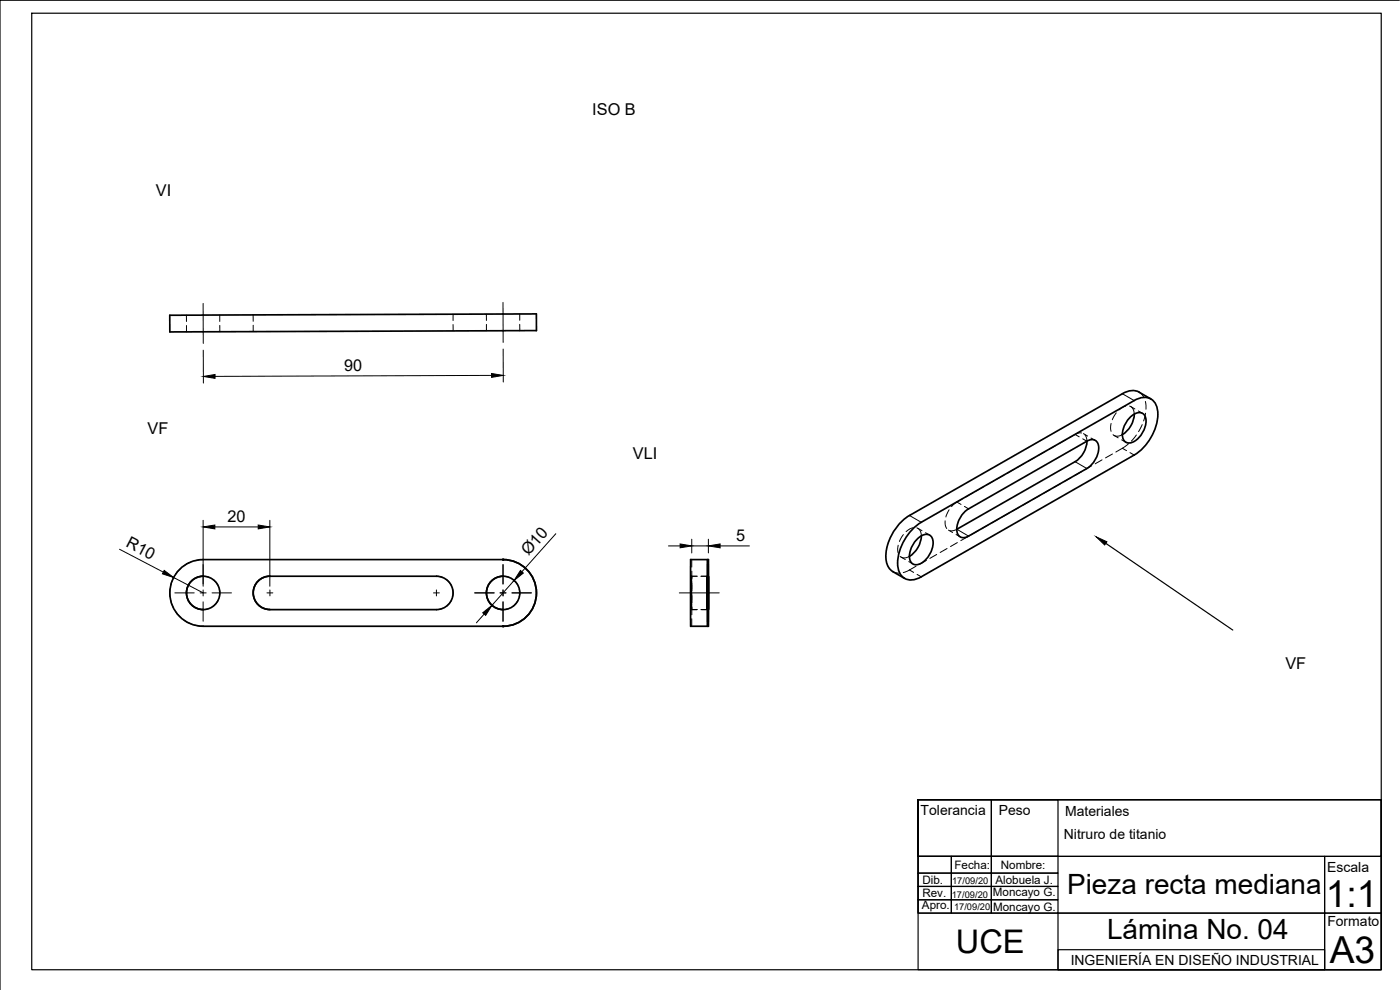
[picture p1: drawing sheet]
<svg xmlns="http://www.w3.org/2000/svg" width="420mm" height="297mm" viewBox="0 0 420 297" stroke-linecap="round" stroke-linejoin="round" font-family="sans-serif">
<!-- layer: Visible -->
<g fill="none" stroke="#000" stroke-width=".51">
<path d="M50.9 94.6l110.1-.4v5l-110 .4zM336.8 118.1l-63.9 36.6M341.9 117.7l3.5 2M341.9 117.6a5 5 0 0 0-5 .5M326.2 132.4a7.8 7.8 0 0 1-3.5 6.1l-35.5 20.3M339.1 125.2a3 3 0 0 1 4.2-.8 5.6 5.6 0 0 1-1.1 6.5l-.6 .6a3 3 0 0 1-4.2 .8 5.6 5.6 0 0 1 1.2-6.5zM340.4 124.2a7.8 7.8 0 0 1-3.6 6.2M272.9 154.7a15 15 0 0 0-6.9 13.7 4.4 4.4 0 0 0 1.9 3.1l3.6 2M273.7 158.9l2.8-2.2 63.9-36.5a4.2 4.2 0 0 1 6.8 1.9 13.9 13.9 0 0 1-4 12.2l-2.8 2.2-63.9 36.6a4.2 4.2 0 0 1-6.8-2 13.9 13.9 0 0 1 4-12.2zM326.2 140.6a7.1 7.1 0 0 0 3.3-7.6 2.12 2.12 0 0 0-3.3-.6l-35.5 20.3a7.1 7.1 0 0 0-3.3 7.5 2.12 2.12 0 0 0 3.3 .7l35.5-20.3M61 167.9h90a10 10 0 0 1 10 10 10 10 0 0 1-10 10h-90M61 172.9a5 5 0 0 0-5 5 5 5 0 0 0 5 5"/>
<path d="M61 167.9a10 10 0 0 0-10 10 10 10 0 0 0 10 10M81 172.9h50M81 172.9a5 5 0 0 0-5 5 5 5 0 0 0 5 5M131 172.9a5 5 0 0 1 5 5 5 5 0 0 1-5 5M151 172.9a5 5 0 0 0-5 5 5 5 0 0 0 5 5M207.3 167.9h5.3v20M207.3 167.9v20M212.3 172.9v10zM212.3 167.9v20M212.3 172.9h.2v10h-.1zM212.6 172.9v10zM275.2 161.8a3 3 0 0 1 4.2-.9 5.6 5.6 0 0 1-1.1 6.5l-.6 .6a3 3 0 0 1-4.2 .9 5.6 5.6 0 0 1 1.2-6.5z"/>
<path d="M276.5 160.8a7.8 7.8 0 0 1-3.6 6.1M81 182.9h50M207.3 187.9h5.3"/>
<circle cx="61" cy="177.9" r="5"/>
<circle cx="151" cy="177.9" r="5"/>
</g>
<!-- layer: Hidden -->
<g fill="none" stroke="#000" stroke-width=".3">
<path d="M55.9 94.6l.1 1.9M56 97.7v1.9M66 97.6v1.9M66 94.5v1.9M76 94.5v1.9M76 97.6v1.9M136 97.4v1.9M136 94.3v1.9M146 94.2v1.9M146 97.3v1.9M156 97.3v1.9M156 94.2v1.9"/>
<path d="M341.9 117.7l.8 .6 .6 1M307.5 139l-2.1 1.2M310.6 137.2l-2.1 1.2M313.7 135.5l-2.1 1.1M316.8 133.7l-2.1 1.2M319.9 131.9l-2.1 1.2M324.6 129.9l-1.1 .1-2.6 1.3M325.2 130.1l1.2 .7M325.6 130.5l.5 1 .1 .9M327.4 131.4l1.3 .8M327.6 139.7l-2 1.2M330.8 138l-2.1 1.2"/>
<path d="M333.5 127l-.2 1.5 .1 .9M333.9 136.2l-2.1 1.2M334.1 130.4a2.19 2.19 0 0 0 2.7 0M334.3 130.6l1.3 .8M335 123.9l-1.2 2M336.6 132l1.3 .7M337.9 121.8l-1.4 .6-.7 .6M338.7 133.2l-3.8 2.4M339 121.8a2.29 2.29 0 0 1 1.4 2.5M339.4 122l1.2 .7M341 130.5l-1.5 1.8M341.6 123.3l1.3 .7"/>
<path d="M342.8 127.4l-1.1 2.1M343.7 120.4l.2 2.4M343.8 124l-.6 2.3M274 158.4l-.9 .3-1.2 .8M275.1 158.4a2.26 2.26 0 0 1 1.4 2.4M275.5 158.5l1.2 .7M277.7 159.8l1.3 .8M283.7 156.3v1.2l.4 1.1M284.6 159.1l1.3 .7M284.8 153l-.9 2.1M287.1 158.8l-1.3 .5-.7-.1M288.9 149.7l-2.2 1.2-1.1 1.1"/>
<path d="M292 147.9l-2.1 1.2M293.5 159.3l-2 1.2M295.1 146.1l-2.1 1.2M296.6 157.5l-2 1.2M298.2 144.3l-2.1 1.2M299.7 155.7l-2 1.2M301.3 142.6l-2.1 1.1M302.8 153.9l-2 1.2M304.4 140.8l-2.1 1.2M305.9 152.2l-2 1.2M309 150.4l-2 1.2M312.1 148.6l-2 1.2"/>
<path d="M315.2 146.8l-2 1.2M318.3 145.1l-2 1.1M321.4 143.3l-2 1.2M324.5 141.5l-2 1.2M51.1 176.7v2.4M52.1 173.3l-.9 2.2M54.3 170.5l-1.6 1.8M57.3 168.6l-2.1 1.2M61 172.9l1.8 .4M61 167.9l-2.6 .3M63.9 173.8l1.5 1.8M65.8 176.7v2.4"/>
<path d="M131 172.9l1.8 .4M133.9 173.8l1.5 1.8M135.8 176.7v2.4M151 172.9l1.8 .4M153.9 173.8l1.5 1.8M155.9 176.7l-.1 2.4M207.2 175.7v2.2M207.2 179v2.2M207.3 173.5v-.6l-.1 1.7M207.3 172.9h2M207.3 174.6v2.2M207.3 177.9v2.2"/>
<path d="M207.3 176.7v2.4M207.3 172.9v2.6M207.5 172.9v2.6M207.5 176.7v2.4M207.6 175.7v4.4M207.6 179v2.2M207.6 167.9v2.3M207.6 173.5v-.6v3.9M207.6 178.5v2.4M207.6 174.9v2.4M207.6 171.4v2.3M210.4 172.9h1.9"/>
<path d="M212.5 172.9h.1M267.9 171.5l2 .5M269.6 163.6v2.3M270.2 166.9a2.29 2.29 0 0 0 2.7 0M270.4 167.2l1.3 .7M271.1 160.4l-1.2 2.1M272.7 168.5l1.3 .7M274.9 169.9l-2.6 1.5-1.2 .4M278 168.1l-2.1 1.2M281.1 166.4l-2 1.1M284.2 164.6l-2 1.2M286.9 160.4l1.3 .7"/>
<path d="M287.3 162.8l-2 1.2M290.4 161l-2 1.2M51.3 180.3l.8 2.2M52.7 183.5l1.6 1.8M55.2 186.1l2.1 1.1M58.4 187.6l2.6 .3M62.8 182.5l-1.8 .4M65.4 180.2l-1.5 1.8M132.8 182.5l-1.8 .4M135.4 180.2l-1.5 1.8M152.8 182.5l-1.8 .4M155.4 180.2l-1.5 1.8"/>
<path d="M207.3 182.9h1.9M207.3 181.2v1.7v-.6M207.3 180.3v2.6M207.5 180.3v2.6h-.2h2M207.6 181.2v1.7v-.6M207.6 185.6v2.3M207.6 182.1v2.4M210.4 182.9h2.2"/>
</g>
<!-- layer: Visible -->
<g fill="#000" stroke="#000" stroke-width=".3">
<circle cx="151" cy="167.9" r=".24"/>
<circle cx="151" cy="187.9" r=".24"/>
</g>
<!-- layer: Hidden -->
<g fill="#000" stroke="#000" stroke-width=".3">
<circle cx="61" cy="172.9" r=".11"/>
<circle cx="151" cy="172.9" r=".11"/>
<circle cx="61" cy="182.9" r=".11"/>
<circle cx="151" cy="182.9" r=".11"/>
</g>
<!-- layer: Visible Narrow -->
<path d="M336.8 118.1l3.6 2.1M322.6 138.5l3.6 2.1M272.9 154.7l3.6 2M287.2 158.8l3.5 2.1" fill="none" stroke="#000" stroke-width=".3"/>
<!-- layer: Hidden Narrow -->
<path d="M322.6 130.4l1.3 .7M324.9 131.7l1.3 .7M336.8 134.5l1.3 .7M339.1 135.8l1.3 .7M287.2 150.6l1.2 .7M289.4 151.9l1.3 .8M272.9 171l1.3 .8M275.2 172.3l1.3 .8" fill="none" stroke="#000" stroke-width=".3"/>
<!-- layer: Sketch1 -->
<g fill="none" stroke="#000" stroke-width=".36">
<path d="M9.5 4h405v287h-405zM420 .1h-420v296.9M331.9 163l38.1 26M275.5 240h22v16.9h-22zM275.5 240h139v51h-139v-51v16.9h139v-16.9zM297.5 240h20v16.9h-20zM275.5 256.9h10v5.1h-10zM275.5 256.9h122v17.1h-122zM285.5 256.9h12v5.1h-12zM297.5 256.9h20v5.1h-20zM397.5 256.9h17v17.1h-17zM275.5 270h10v4h-10z"/>
<path d="M275.5 266h10v4h-10zM275.5 262h10v4h-10zM285.5 270h12v4h-12zM285.5 266h12v4h-12zM285.5 262h12v4h-12zM297.5 270h20v4h-20zM297.5 266h20v4h-20zM297.5 262h20v4h-20zM317.5 274h80v17h-80zM397.5 274h17v17h-17zM317.5 285h80v6h-80z"/>
</g>
<path d="M329 161.1l3.2 1.4-.7 1z" fill="#000" stroke="#000" stroke-width=".3"/>
<!-- layer: Center Lines -->
<g fill="none" stroke="#000" stroke-width=".3">
<path d="M61 91v12M151 90.7v12M52.5 177.9h5.8M60.1 177.9h1.8M61 169.4v5.8M61 177v1.8M63.6 177.9h5.9M80.1 177.9h1.8M81 177v1.8M130.1 177.9h1.8M131 177v1.8M142.5 177.9h5.8"/>
<path d="M150.1 177.9h1.7M151 169.4v5.8M151 177v1.8M153.6 177.9h5.9M203.9 177.9h12M61 180.6v5.8M151 180.6v5.8"/>
</g>
<!-- layer: Dimensions -->
<g fill="none" stroke="#000" stroke-width=".3">
<path d="M61 105.1v9.8M147.5 112.6l-83 .3M151 104.7v9.9M61 156.1v19.8M64.5 158.1h13M81 156.1v19.8M35.9 164.8l13.1 6.9M52.1 173.3l8.9 4.6M154.3 174.2l-6.7 7.4M166.8 160.1l-10.2 11.5M200.6 163.8h3.5M207.6 161.8v4.1"/>
<path d="M207.6 163.8h5M212.6 161.8v4.1M216.1 163.8h8.8M145.3 184.2l-2.3 2.7"/>
</g>
<path d="M61 113l3.5-.6v1.1zM147.5 112.1l3.5 .5-3.5 .6zM61 158.1l3.5-.6v1.2zM77.5 157.5l3.5 .6-3.5 .6zM49.3 171.1l2.8 2.2-3.4-1.1zM156.2 171.2l.9 .7-2.8 2.3zM204.1 163.2l3.5 .6-3.5 .6zM212.6 163.8l3.5-.6v1.2zM144.9 183.9l2.7-2.3-1.8 3z" fill="#000" stroke="#000" stroke-width=".3"/>
<g font-size="11.2">
<text x="397.9" y="272">1:1</text>
<text x="399.1" y="289">A3</text>
</g>
<text font-size="9.8" x="286.9" y="285.9">UCE</text>
<g font-size="8.4">
<text x="320.3" y="268.1">Pieza recta mediana</text>
<text x="332.2" y="281.7">Lámina No. 04</text>
</g>
<g font-size="4.9">
<text x="177.8" y="34.5">ISO B</text>
<text x="46.8" y="58.7">VI</text>
<text x="103.3" y="111.2">90</text>
<text x="44.3" y="130.3">VF</text>
<text x="189.9" y="137.7">VLI</text>
<text x="68.3" y="156.5">20</text>
<text x="37.5" y="163.9" transform="rotate(28 37.5 163.9)">R10</text>
<text x="158.6" y="166.9" transform="rotate(-48 158.6 166.9)">Ø10</text>
<text x="220.9" y="162.2">5</text>
<text x="385.8" y="200.8">VF</text>
</g>
<g font-size="4.2">
<text x="276.3" y="244.4">Tolerancia</text>
<text x="299.7" y="244.5">Peso</text>
<text x="319.7" y="244.8">Materiales</text>
<text x="319.3" y="251.6">Nitruro de titanio</text>
<text x="398.3" y="261.7">Escala</text>
<text x="398.4" y="277.9">Formato</text>
<text x="321.3" y="289.5">INGENIERÍA EN DISEÑO INDUSTRIAL</text>
</g>
<g font-size="3.5">
<text x="286.4" y="260.8">Fecha:</text>
<text x="300.4" y="260.7">Nombre:</text>
<text x="276.8" y="269.2">Rev.</text>
<text x="276.8" y="265.2">Dib.</text>
<text x="298" y="268.9">Moncayo G.</text>
<text x="298.7" y="265.1">Alobuela J.</text>
<text x="276.7" y="272.6">Apro.</text>
<text x="298" y="273.5">Moncayo G.</text>
</g>
<g font-size="2.8">
<text x="285.6" y="269.3">17/09/20</text>
<text x="285.8" y="265.2">17/09/20</text>
<text x="286.3" y="273">17/09/20</text>
</g>
</svg>
